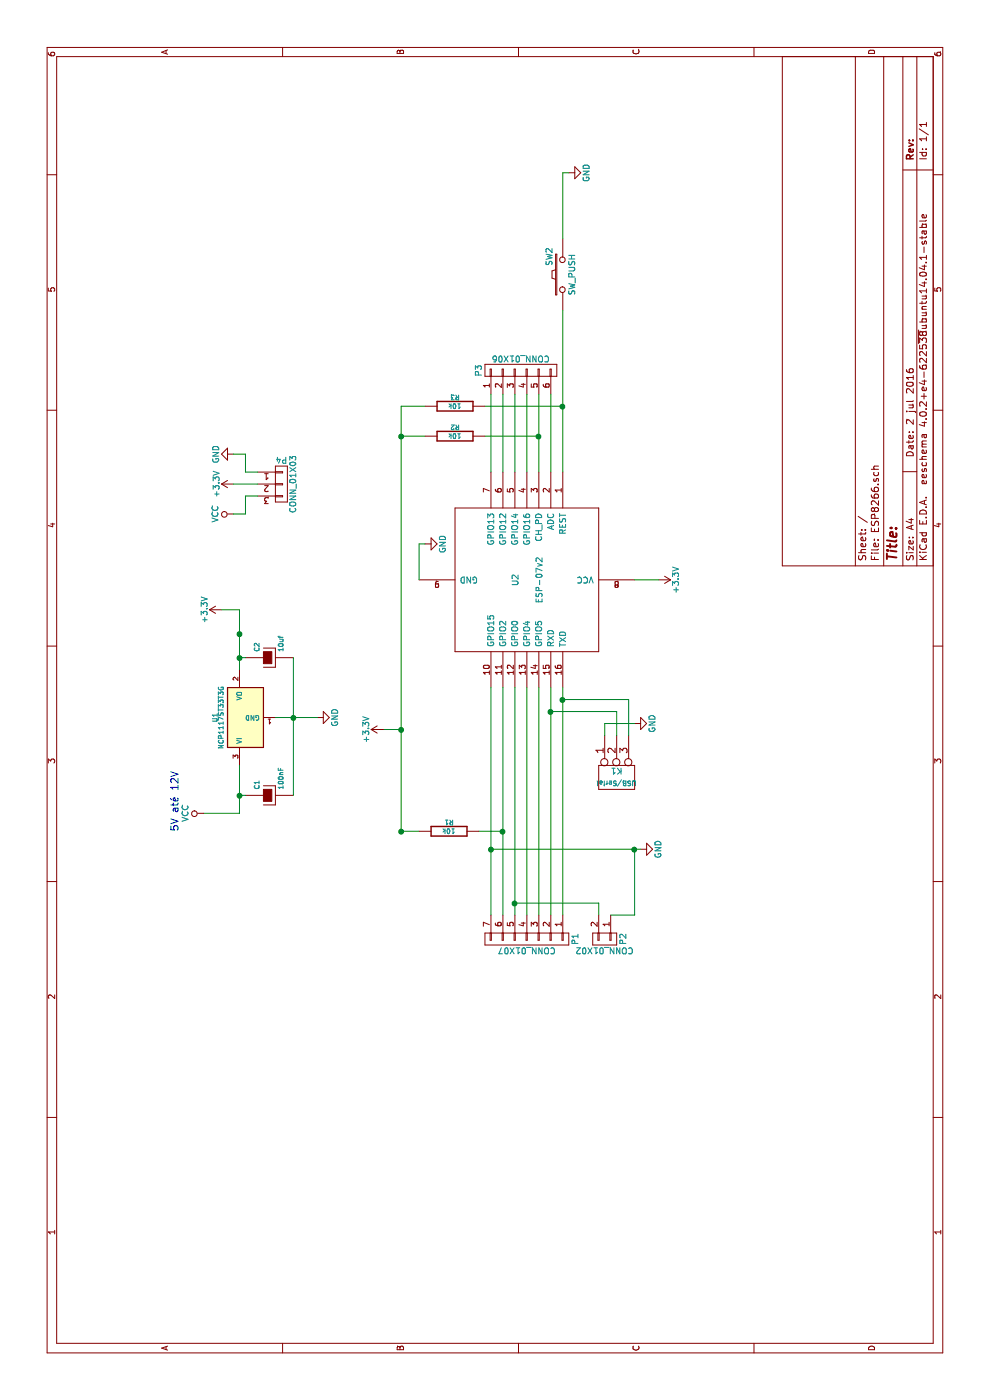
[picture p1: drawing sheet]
EESchema Schematic File Version 2
LIBS:ESP8266-rescue
LIBS:power
LIBS:device
LIBS:transistors
LIBS:conn
LIBS:linear
LIBS:regul
LIBS:74xx
LIBS:cmos4000
LIBS:adc-dac
LIBS:memory
LIBS:xilinx
LIBS:microcontrollers
LIBS:dsp
LIBS:microchip
LIBS:analog_switches
LIBS:motorola
LIBS:texas
LIBS:intel
LIBS:audio
LIBS:interface
LIBS:digital-audio
LIBS:philips
LIBS:display
LIBS:cypress
LIBS:siliconi
LIBS:opto
LIBS:atmel
LIBS:contrib
LIBS:valves
LIBS:GaroaHC
LIBS:Pinewoods_IoT1-cache
LIBS:ESP8266
LIBS:ESP8266-cache
EELAYER 25 0
EELAYER END
$Descr A4 11693 8268
encoding utf-8
Sheet 1 1
Title ""
Date "2 jul 2016"
Rev ""
Comp ""
Comment1 ""
Comment2 ""
Comment3 ""
Comment4 ""
$EndDescr
$Comp
L R-RESCUE-ESP8266 R1
U 1 1
P 4750 3750
F 0 "R1" V 4830 3750 40  0000 C CNN
F 1 "10k" V 4757 3751 40  0000 C CNN
F 2 "Discret:R3" V 4680 3750 30  0001 C CNN
F 3 "~" H 4750 3750 30  0000 C CNN
	1    4750 3750
	1    0    0    -1  
$EndComp
$Comp
L R-RESCUE-ESP8266 R3
U 1 1
P 8300 3800
F 0 "R3" V 8380 3800 40  0000 C CNN
F 1 "10k" V 8307 3801 40  0000 C CNN
F 2 "Discret:R3" V 8230 3800 30  0001 C CNN
F 3 "~" H 8300 3800 30  0000 C CNN
	1    8300 3800
	1    0    0    -1  
$EndComp
$Comp
L R-RESCUE-ESP8266 R2
U 1 1
P 8050 3800
F 0 "R2" V 8130 3800 40  0000 C CNN
F 1 "10k" V 8057 3801 40  0000 C CNN
F 2 "Discret:R3" V 7980 3800 30  0001 C CNN
F 3 "~" H 8050 3800 30  0000 C CNN
	1    8050 3800
	1    0    0    -1  
$EndComp
$Comp
L CONN_3 K1
U 1 1
P 5200 5150
F 0 "K1" V 5150 5150 50  0000 C CNN
F 1 "USB/Serial" V 5250 5150 40  0000 C CNN
F 2 "Pin_Headers:Pin_Header_Straight_1x03" H 5200 5150 60  0001 C CNN
F 3 "" H 5200 5150 60  0000 C CNN
	1    5200 5150
	-1   0    0    -1  
$EndComp
$Comp
L NCP1117ST33T3G U1
U 1 1
P 5700 2050
F 0 "U1" H 5700 2300 40  0000 C CNN
F 1 "NCP1117ST33T3G" H 5700 2250 40  0000 C CNN
F 2 "TO_SOT_Packages_THT:TO-220_Neutral123_Vertical" H 5700 2050 60  0001 C CNN
F 3 "" H 5700 2050 60  0000 C CNN
	1    5700 2050
	1    0    0    -1  
$EndComp
Text Notes 4750 1500 0    60   ~ 0
5V até 12V
$Comp
L CAPAPOL C1
U 1 1
P 5050 2250
F 0 "C1" H 5100 2350 40  0000 L CNN
F 1 "100nF" H 5100 2150 40  0000 L CNN
F 2 "Capacitors_ThroughHole:C_Radial_D6.3_L11.2_P2.5" H 5150 2100 30  0001 C CNN
F 3 "~" H 5050 2250 300 0000 C CNN
	1    5050 2250
	1    0    0    -1  
$EndComp
$Comp
L CAPAPOL C2
U 1 1
P 6200 2250
F 0 "C2" H 6250 2350 40  0000 L CNN
F 1 "10uf" H 6250 2150 40  0000 L CNN
F 2 "Capacitors_ThroughHole:C_Radial_D5_L6_P2.5" H 6300 2100 30  0001 C CNN
F 3 "~" H 6200 2250 300 0000 C CNN
	1    6200 2250
	1    0    0    -1  
$EndComp
$Comp
L ESP-07v2 U2
U 1 1
P 6850 4400
F 0 "U2" H 6850 4300 50  0000 C CNN
F 1 "ESP-07v2" H 6850 4500 50  0000 C CNN
F 2 "ESP8266:ESP-12" H 6850 4400 50  0001 C CNN
F 3 "" H 6850 4400 50  0001 C CNN
	1    6850 4400
	-1   0    0    1   
$EndComp
$Comp
L SW_PUSH SW2
U 1 1
P 9400 4700
F 0 "SW2" H 9550 4810 50  0000 C CNN
F 1 "SW_PUSH" H 9400 4620 50  0000 C CNN
F 2 "Buttons_Switches_ThroughHole:SW_PUSH_SMALL" H 9400 4700 50  0001 C CNN
F 3 "" H 9400 4700 50  0000 C CNN
	1    9400 4700
	1    0    0    -1  
$EndComp
$Comp
L GND #PWR02
U 1 1
P 10250 4750
F 0 "#PWR02" H 10250 4500 50  0001 C CNN
F 1 "GND" H 10250 4600 50  0000 C CNN
F 2 "" H 10250 4750 50  0000 C CNN
F 3 "" H 10250 4750 50  0000 C CNN
	1    10250 4750
	1    0    0    -1  
$EndComp
$Comp
L GND #PWR03
U 1 1
P 7150 3550
F 0 "#PWR03" H 7150 3300 50  0001 C CNN
F 1 "GND" H 7150 3400 50  0000 C CNN
F 2 "" H 7150 3550 50  0000 C CNN
F 3 "" H 7150 3550 50  0000 C CNN
	1    7150 3550
	1    0    0    -1  
$EndComp
$Comp
L +3.3V #PWR04
U 1 1
P 6850 5500
F 0 "#PWR04" H 6850 5350 50  0001 C CNN
F 1 "+3.3V" H 6850 5640 50  0000 C CNN
F 2 "" H 6850 5500 50  0000 C CNN
F 3 "" H 6850 5500 50  0000 C CNN
	1    6850 5500
	-1   0    0    1   
$EndComp
$Comp
L +3.3V #PWR05
U 1 1
P 6600 1850
F 0 "#PWR05" H 6600 1700 50  0001 C CNN
F 1 "+3.3V" H 6600 1990 50  0000 C CNN
F 2 "" H 6600 1850 50  0000 C CNN
F 3 "" H 6600 1850 50  0000 C CNN
	1    6600 1850
	1    0    0    -1  
$EndComp
$Comp
L GND #PWR06
U 1 1
P 5700 2650
F 0 "#PWR06" H 5700 2400 50  0001 C CNN
F 1 "GND" H 5700 2500 50  0000 C CNN
F 2 "" H 5700 2650 50  0000 C CNN
F 3 "" H 5700 2650 50  0000 C CNN
	1    5700 2650
	1    0    0    -1  
$EndComp
$Comp
L CONN_01X06 P3
U 1 1
P 8600 4350
F 0 "P3" H 8600 4700 50  0000 C CNN
F 1 "CONN_01X06" V 8700 4350 50  0000 C CNN
F 2 "Pin_Headers:Pin_Header_Straight_1x06" H 8600 4350 50  0001 C CNN
F 3 "" H 8600 4350 50  0000 C CNN
	1    8600 4350
	1    0    0    -1  
$EndComp
$Comp
L CONN_01X07 P1
U 1 1
P 3850 4400
F 0 "P1" H 3850 4800 50  0000 C CNN
F 1 "CONN_01X07" V 3950 4400 50  0000 C CNN
F 2 "Pin_Headers:Pin_Header_Straight_1x07" H 3850 4400 50  0001 C CNN
F 3 "" H 3850 4400 50  0000 C CNN
	1    3850 4400
	-1   0    0    1   
$EndComp
$Comp
L GND #PWR07
U 1 1
P 5650 5300
F 0 "#PWR07" H 5650 5050 50  0001 C CNN
F 1 "GND" H 5650 5150 50  0000 C CNN
F 2 "" H 5650 5300 50  0000 C CNN
F 3 "" H 5650 5300 50  0000 C CNN
	1    5650 5300
	1    0    0    -1  
$EndComp
$Comp
L CONN_01X02 P2
U 1 1
P 3850 5050
F 0 "P2" H 3850 5200 50  0000 C CNN
F 1 "CONN_01X02" V 3950 5050 50  0000 C CNN
F 2 "Pin_Headers:Pin_Header_Straight_1x02" H 3850 5050 50  0001 C CNN
F 3 "" H 3850 5050 50  0000 C CNN
	1    3850 5050
	-1   0    0    1   
$EndComp
$Comp
L GND #PWR08
U 1 1
P 4600 5350
F 0 "#PWR08" H 4600 5100 50  0001 C CNN
F 1 "GND" H 4600 5200 50  0000 C CNN
F 2 "" H 4600 5350 50  0000 C CNN
F 3 "" H 4600 5350 50  0000 C CNN
	1    4600 5350
	1    0    0    -1  
$EndComp
Wire Wire Line
	4750 3350 8300 3350
Wire Wire Line
	4750 3500 4750 3350
Connection ~ 4750 3350
Wire Wire Line
	4900 2000 5300 2000
Wire Wire Line
	4900 1700 4900 2000
Wire Wire Line
	6100 2000 6600 2000
Wire Wire Line
	5700 2300 5700 2650
Wire Wire Line
	5600 3200 5600 3350
Connection ~ 5600 3350
Wire Wire Line
	5050 2050 5050 2000
Connection ~ 5050 2000
Wire Wire Line
	5050 2450 6200 2450
Connection ~ 5700 2450
Wire Wire Line
	6200 2050 6200 2000
Connection ~ 6200 2000
Wire Wire Line
	7750 4500 8400 4500
Wire Wire Line
	8050 4500 8050 4050
Wire Wire Line
	8300 4050 8300 4700
Wire Wire Line
	7750 4700 9100 4700
Wire Wire Line
	8300 3350 8300 3550
Wire Wire Line
	8050 3550 8050 3350
Connection ~ 8050 3350
Connection ~ 8300 4700
Wire Wire Line
	6850 5300 6850 5500
Wire Wire Line
	6600 2000 6600 1850
Connection ~ 6400 2000
Wire Wire Line
	7150 3550 7150 3500
Wire Wire Line
	7150 3500 6850 3500
Wire Wire Line
	10250 4750 10250 4700
Wire Wire Line
	10250 4700 9700 4700
Wire Wire Line
	8400 4100 7750 4100
Wire Wire Line
	7750 4200 8400 4200
Wire Wire Line
	8400 4300 7750 4300
Wire Wire Line
	7750 4400 8400 4400
Connection ~ 8050 4500
Wire Wire Line
	8400 4600 7750 4600
Wire Wire Line
	4050 4100 5950 4100
Wire Wire Line
	4050 4200 5950 4200
Wire Wire Line
	4050 4300 5950 4300
Wire Wire Line
	4050 4400 5950 4400
Wire Wire Line
	5950 4500 4050 4500
Wire Wire Line
	4050 4700 5950 4700
Wire Wire Line
	4600 4100 4600 5350
Connection ~ 4600 4100
Wire Wire Line
	4750 4000 4750 4200
Connection ~ 4750 4200
Wire Wire Line
	4050 5000 4150 5000
Wire Wire Line
	4150 5000 4150 4300
Connection ~ 4150 4300
Wire Wire Line
	4050 5100 4050 5300
Wire Wire Line
	4050 5300 4600 5300
Connection ~ 4600 5300
Wire Wire Line
	5550 5050 5650 5050
Wire Wire Line
	5650 5050 5650 5300
Wire Wire Line
	5550 5250 5850 5250
Wire Wire Line
	4050 4600 5950 4600
Wire Wire Line
	5550 5150 5750 5150
Wire Wire Line
	5750 5150 5750 4600
Connection ~ 5750 4600
Wire Wire Line
	5850 5250 5850 4700
Connection ~ 5850 4700
$Comp
L CONN_01X03 P4
U 1 1
P 7650 2350
F 0 "P4" H 7650 2550 50  0000 C CNN
F 1 "CONN_01X03" V 7750 2350 50  0000 C CNN
F 2 "Connect:bornier3" H 7650 2350 50  0001 C CNN
F 3 "" H 7650 2350 50  0000 C CNN
	1    7650 2350
	0    1    1    0   
$EndComp
$Comp
L +3.3V #PWR09
U 1 1
P 7650 1950
F 0 "#PWR09" H 7650 1800 50  0001 C CNN
F 1 "+3.3V" H 7650 2090 50  0000 C CNN
F 2 "" H 7650 1950 50  0000 C CNN
F 3 "" H 7650 1950 50  0000 C CNN
	1    7650 1950
	1    0    0    -1  
$EndComp
$Comp
L GND #PWR010
U 1 1
P 7900 1950
F 0 "#PWR010" H 7900 1700 50  0001 C CNN
F 1 "GND" H 7900 1800 50  0000 C CNN
F 2 "" H 7900 1950 50  0000 C CNN
F 3 "" H 7900 1950 50  0000 C CNN
	1    7900 1950
	-1   0    0    1   
$EndComp
$Comp
L VCC #PWR011
U 1 1
P 4900 1700
F 0 "#PWR011" H 4900 1550 50  0001 C CNN
F 1 "VCC" H 4900 1850 50  0000 C CNN
F 2 "" H 4900 1700 50  0000 C CNN
F 3 "" H 4900 1700 50  0000 C CNN
	1    4900 1700
	1    0    0    -1  
$EndComp
$Comp
L VCC #PWR012
U 1 1
P 7400 1950
F 0 "#PWR012" H 7400 1800 50  0001 C CNN
F 1 "VCC" H 7400 2100 50  0000 C CNN
F 2 "" H 7400 1950 50  0000 C CNN
F 3 "" H 7400 1950 50  0000 C CNN
	1    7400 1950
	1    0    0    -1  
$EndComp
Wire Wire Line
	7650 1950 7650 2150
Wire Wire Line
	7550 2150 7550 2050
Wire Wire Line
	7550 2050 7400 2050
Wire Wire Line
	7400 2050 7400 1950
Wire Wire Line
	7750 2150 7750 2050
Wire Wire Line
	7750 2050 7900 2050
Wire Wire Line
	7900 2050 7900 1950
$Comp
L +3.3V #PWR?
U 1 1
P 5600 3200
F 0 "#PWR?" H 5600 3050 50  0001 C CNN
F 1 "+3.3V" H 5600 3340 50  0000 C CNN
F 2 "" H 5600 3200 50  0000 C CNN
F 3 "" H 5600 3200 50  0000 C CNN
	1    5600 3200
	1    0    0    -1  
$EndComp
$EndSCHEMATC
